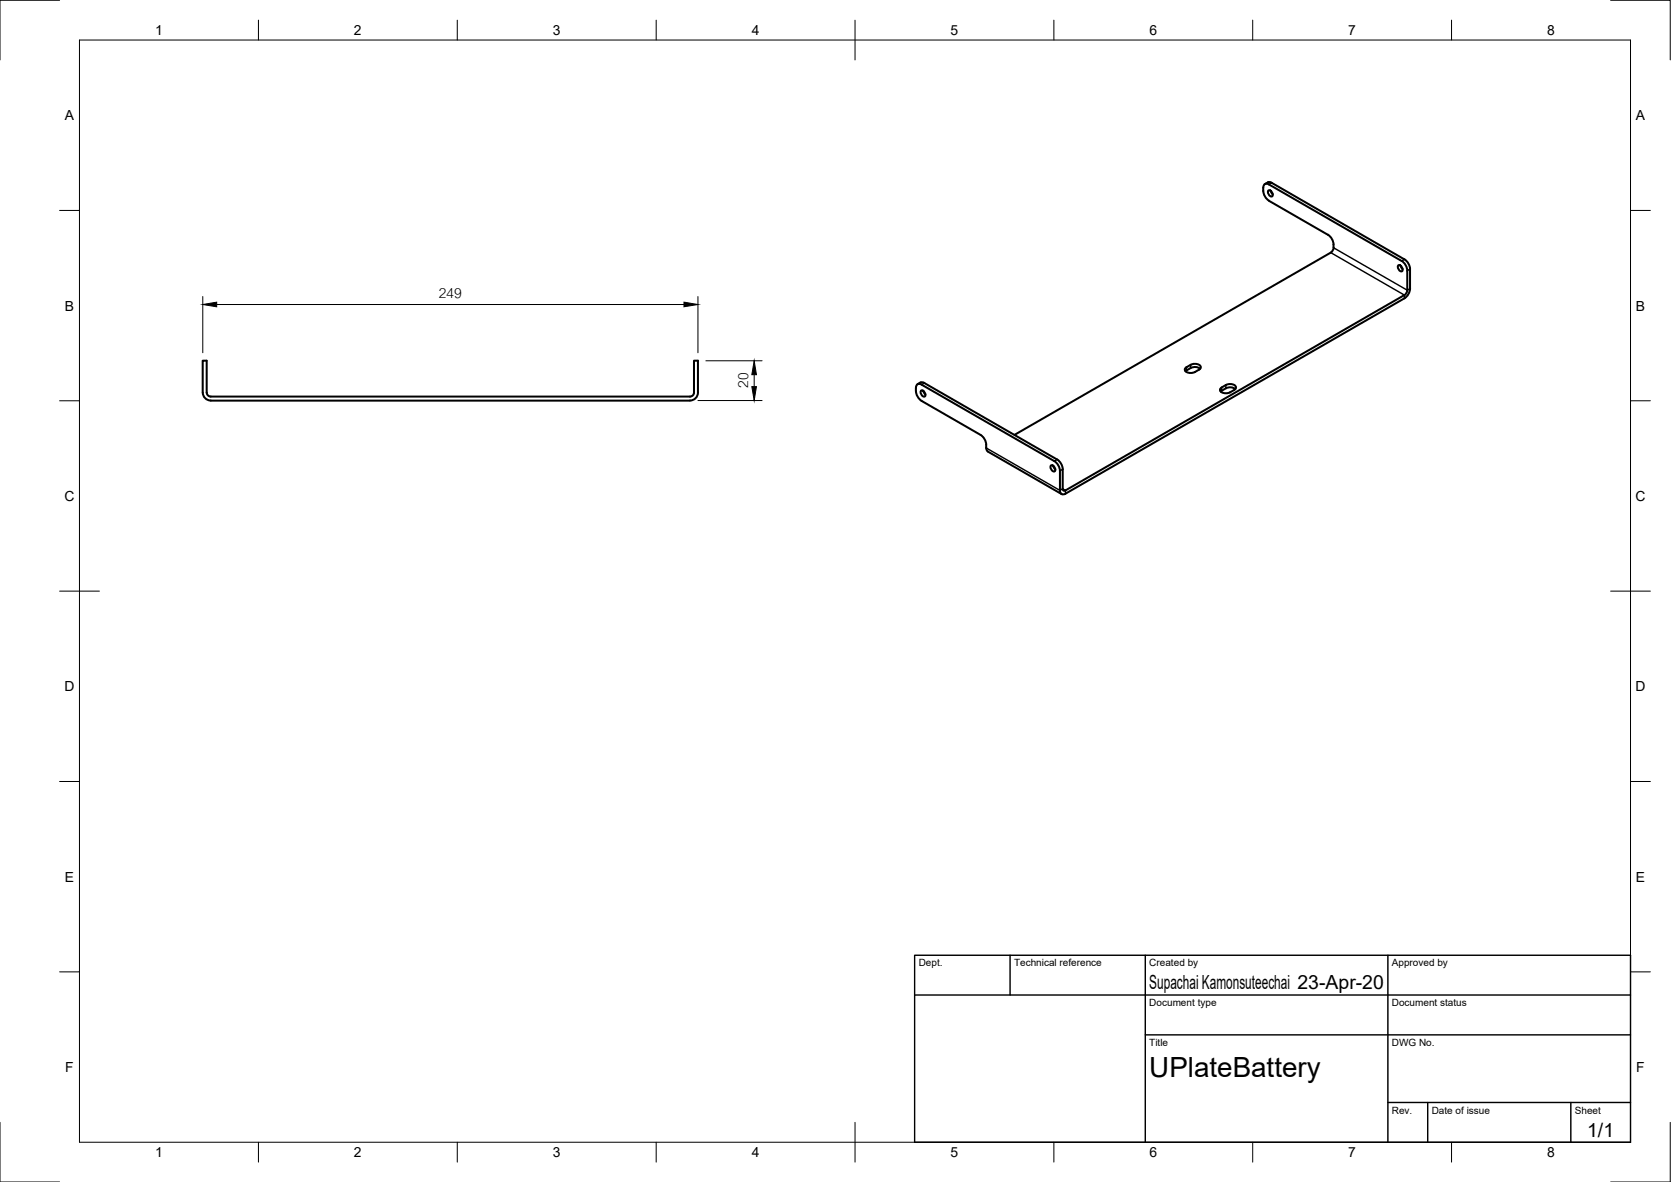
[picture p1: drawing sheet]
<svg xmlns="http://www.w3.org/2000/svg" width="420mm" height="297mm" viewBox="0 0 420 297" stroke-linecap="round" stroke-linejoin="round" font-family="sans-serif">
<!-- layer: Visible -->
<g fill="none" stroke="#000" stroke-width=".51">
<path d="M318.1 46.3l.9-.6 .8 .2 33.7 19.5 .9 1.3 .1 .9v4.9l-.4 1.4-1 1.1-85.2 49.1a.86 .86 0 0 1-1 0 .86 .86 0 0 1-.4-.9v-5.3l-.4-1-.6-.7-33.8-19.5M319 47.8a1.02 1.02 0 0 1 .9 1.6 1.02 1.02 0 0 1-.9-1.6zM319 50.4l14.9 8.6M319 46.3l33.4 19.3M319.1 46.3a.87 .87 0 0 0-1 0 .87 .87 0 0 0-.5 .9l.2 1.7 .5 .9 .8 .6M319.5 47.9l.5 .9M333.9 59a3.2 3.2 0 0 1 1 4.2l-79.8 46.1M351.6 66.7a1.02 1.02 0 0 1 .9 1.5 1.02 1.02 0 0 1-.9-1.5zM352.2 66.7l.5 .9M352.4 65.6l1 1 .4 1.4v4.9l-.2 .7-.5 .6-85.5 49.1-.3-.2-.1-.3v-5.4l-.4-.9-.6-.8-33.8-19.4-.5-.3-.5 .1M51 98.7v-8.1h1v8.1M51 98.7a2 2 0 0 0 2 2"/>
<path d="M52 98.7a1.01 1.01 0 0 0 1 1h120.5a1.01 1.01 0 0 0 1-1M174.5 98.7v-8.1h1v8.1M175.5 98.7a2 2 0 0 1-2 2M230.3 97.5l.2 1.7 .5 .9 .7 .6M231.4 96.1l-.7 .4M231.6 98.1a1.02 1.02 0 0 1 .9 1.5 1.02 1.02 0 0 1-.9-1.5zM231.7 96.6a.86 .86 0 0 0-1-.1 .86 .86 0 0 0-.4 1M232.2 98.2l.5 .9M300.4 93.5l-1.2 .2a.9 .9 0 0 1-1-.2 .9 .9 0 0 1-.1-1 2.79 2.79 0 0 1 3.7-.6l.1 .3-.1 .5-1.4 .8M301.8 92.7a2.2 2.2 0 0 0-2.4-.2l-1.3 .8M308.2 97.6l-1.3 .8M308.2 96.8l-1 .6-.4 .4a1.29 1.29 0 0 0 1.7 1l.8-.2"/>
<path d="M308.2 97.6a2.2 2.2 0 0 1 2.4 .2M308.2 96.8l1.3-.3a.9 .9 0 0 1 1 .3 .9 .9 0 0 1 .1 .9l-1.3 .9M53 100.7h120.5M231.7 100.7l14.9 8.6 1 1.1a3.4 3.4 0 0 1 .4 2.2M248 112.6l.1 .5 .3 .4M248.4 113.5l18.5 10.6M264.3 116.9a1.02 1.02 0 0 1 .9 1.6 1.02 1.02 0 0 1-.9-1.6zM264.8 117.1l.6 .9"/>
</g>
<!-- layer: Visible Narrow -->
<g fill="none" stroke="#000" stroke-width=".36">
<path d="M319.7 45.9l-.7 .4M334.6 63.5l18.5 10.7v.8M335.3 62.3l18.5 10.6 .7-.4M353.1 65.2l-.7 .4M354.5 67.6l-.7 .4M232.4 96.3l-.7 .4M298.3 92.3v.8M299.4 91.7v.8M307.2 97.4v.8M308.2 96.8v.8M248 112.6l18.5 10.6 .7-.4 .7 .4v.9M265.8 115.5l-.7 .4"/>
<path d="M267.2 117.9l-.7 .4"/>
</g>
<!-- layer: Border -->
<g fill="none" stroke="#000" stroke-width=".25">
<path d="M15 .1h-15v15M20 10.1h390v276.9h-390zM65 5.1v5M115 5.1v5M165 5.1v5M215 5.1v10M265 5.1v5M315 5.1v5M365 5.1v5M405 .1h15v15M15 52.9h5M410 52.9h5"/>
<path d="M15 100.7h5M410 100.7h5M15 148.6h10M405 148.6h10M15 196.4h5M410 196.4h5M15 244.2h5M410 244.2h5M0 282.1v14.9h15M65 287v5M115 287v5M165 287v5"/>
<path d="M215 282.1v9.9M265 287v5M315 287v5M365 287v5M420 282.1v14.9h-15"/>
</g>
<!-- layer: TitleBlock -->
<path d="M230 240.1h180v46.9h-180zM230 250h180M254 240.1v9.9M288 240.1v46.9M349 240.1v46.9M288 260.1h122M349 277.1h61M359 277.1v9.9M395 277.1v9.9" fill="none" stroke="#000" stroke-width=".36"/>
<!-- layer: Dimensions -->
<path d="M51 74.5v14.2M54.5 76.5h117.5M175.5 74.5v14.2M177.5 90.7h14.1M189.6 94.2v3M175.5 100.7h16.1" fill="none" stroke="#000" stroke-width=".25"/>
<path d="M51 76.5l3.5-.6v1.2zM172 75.9l3.5 .6-3.5 .6zM189 97.2h1.2l-.6 3.5zM189.6 90.7l.6 3.5h-1.2z" fill="#000" stroke="#000" stroke-width=".25"/>
<text font-size="7" x="289" y="270.6">UPlateBattery</text>
<g font-size="5.3">
<text x="110.3" y="75">249</text>
<text x="188.1" y="97.6" transform="rotate(-90 188.1 97.6)">20</text>
</g>
<g font-size="4.9">
<text x="289" y="248.5">Supachai Kamonsuteechai 23-Apr-20</text>
<text x="399.1" y="285.7">1/1</text>
</g>
<g font-size="3.5">
<text x="39" y="8.8">1</text>
<text x="89" y="8.8">2</text>
<text x="139" y="8.8">3</text>
<text x="189" y="8.8">4</text>
<text x="239" y="8.8">5</text>
<text x="289" y="8.8">6</text>
<text x="339" y="8.8">7</text>
<text x="389" y="8.8">8</text>
<text x="16.3" y="30.2">A</text>
<text x="411.3" y="30.2">A</text>
<text x="16.3" y="78">B</text>
<text x="411.3" y="78">B</text>
<text x="16.2" y="125.9">C</text>
<text x="411.2" y="125.9">C</text>
<text x="16.2" y="173.7">D</text>
<text x="411.2" y="173.7">D</text>
<text x="16.3" y="221.6">E</text>
<text x="411.3" y="221.6">E</text>
<text x="16.4" y="269.4">F</text>
<text x="411.4" y="269.4">F</text>
<text x="39" y="290.8">1</text>
<text x="89" y="290.8">2</text>
<text x="139" y="290.8">3</text>
<text x="189" y="290.8">4</text>
<text x="239" y="290.8">5</text>
<text x="289" y="290.8">6</text>
<text x="339" y="290.8">7</text>
<text x="389" y="290.8">8</text>
</g>
<g font-size="2.5">
<text x="231" y="242.9">Dept.</text>
<text x="255" y="242.9">Technical reference</text>
<text x="289" y="242.9">Created by</text>
<text x="350" y="242.9">Approved by</text>
<text x="289" y="252.8">Document type</text>
<text x="350" y="252.8">Document status</text>
<text x="289" y="262.9">Title</text>
<text x="350" y="262.9">DWG No.</text>
<text x="350" y="279.9">Rev.</text>
<text x="360" y="279.9">Date of issue</text>
<text x="396" y="279.9">Sheet</text>
</g>
</svg>
